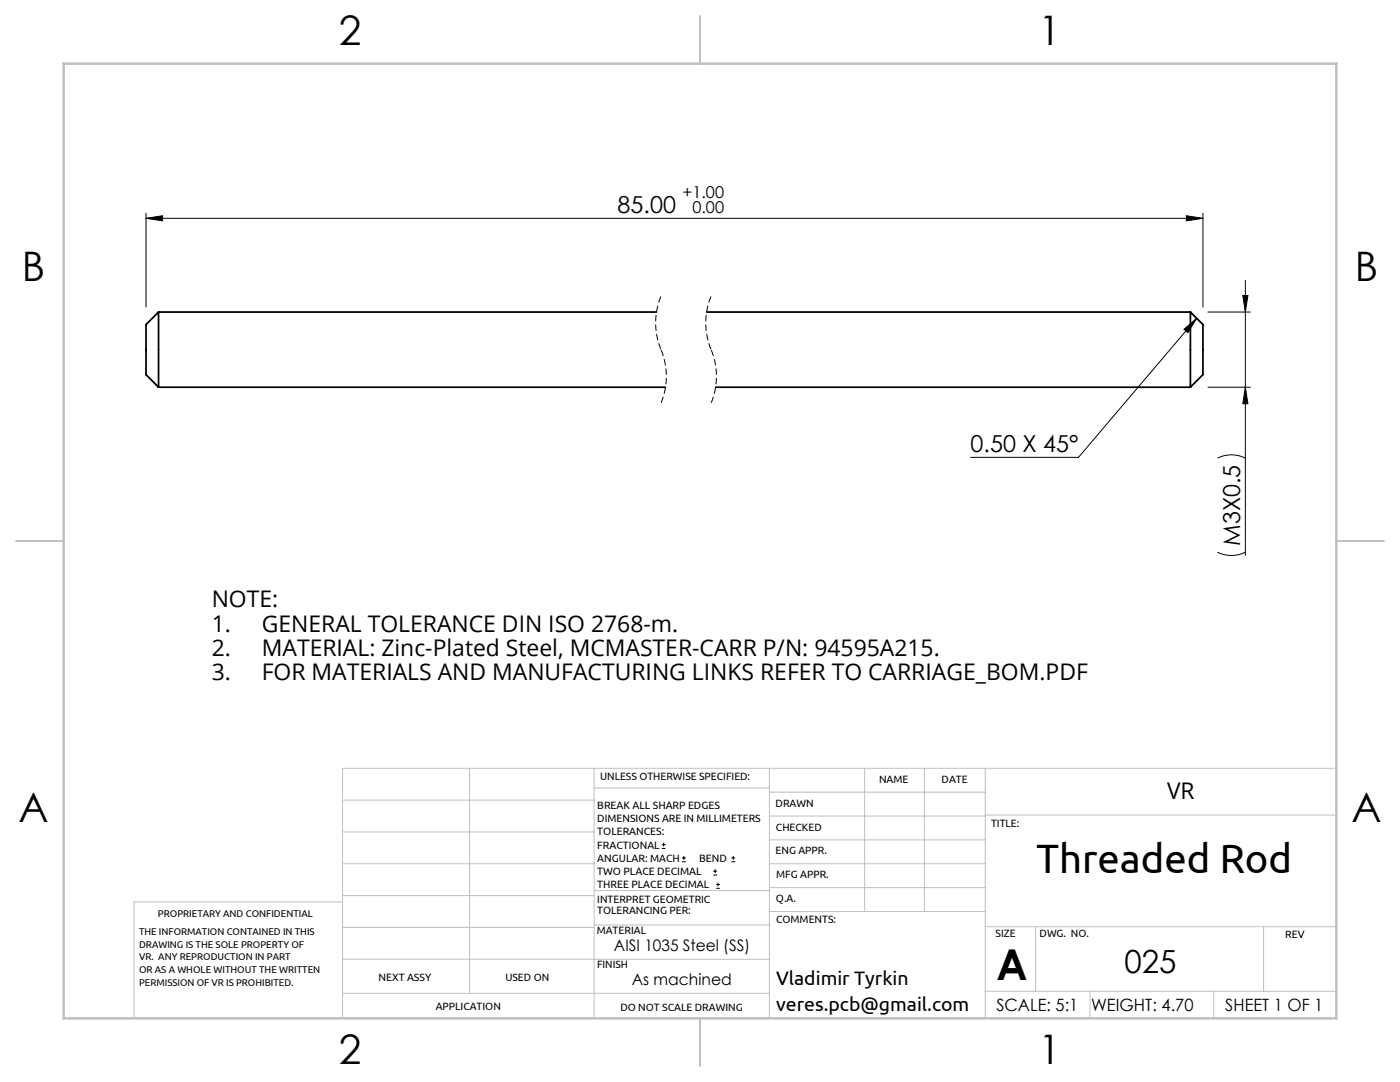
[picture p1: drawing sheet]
<svg xmlns="http://www.w3.org/2000/svg" width="279mm" height="216mm" viewBox="0 0 279 216" stroke-linecap="round" stroke-linejoin="round" font-family="sans-serif">
<g fill="none" stroke="#000" stroke-width=".2">
<path d="M29.1 43.6l3.3-.5v1zM29.1 42.6v18.7M29.1 43.6h211M236.8 43.1l3.3 .5-3.3 .5zM240.1 42.6v18.7M248 59h1l-.5 3.3zM248.5 55.9v54.9M236.3 65.7l2.5-2.2-1.7 2.9zM238.8 63.5l-23.6 27.8h-21.5M241.1 62.3h8.4M241.1 77.3h8.4M248.5 77.3l.5 3.3h-1z"/>
<path d="M243 91.4a6.2 6.2 0 0 1 5.5 0M243 110.2a6.2 6.2 0 0 0 5.5 0M132.1 169.3h.7M132.1 168.5h.7M132.4 168.2v.7M136.1 171.9h.8M136.1 171.2h.8M136.5 170.8v.8M142.3 174.6h.8M142.3 173.8h.8M142.7 173.5v.7M142.9 177.3h.8"/>
<path d="M142.9 176.5h.8M143.3 176.1v.8M146 171.9h.7M146 171.2h.7M146.3 170.8v.8"/>
</g>
<path d="M131.9 59.1a13.9 13.9 0 0 0 0 10.7M141.9 59.1a13.9 13.9 0 0 0 0 10.7M131.9 69.8a13.9 13.9 0 0 1 0 10.6M141.9 69.8a13.9 13.9 0 0 1 0 10.6" fill="none" stroke="#000" stroke-width=".2" stroke-dasharray="1.3 .6" stroke-dashoffset="-.1" stroke-linecap="butt"/>
<g fill="none" stroke="#c0c0c0" stroke-width=".2">
<path d="M68.4 159.7h50.2M93.7 153.3v44.9M118.6 153.3v49.9M118.6 157.2h34.9M153.5 153.3v49.9M153.5 158.1h43.1M172.6 153.3v28.6M184.5 153.3v28.6M196.6 153.3v49.9M266.7 153.3h-198.3v49.9M68.4 178.7h50.2M68.4 172.4h50.2"/>
<path d="M68.4 166h50.2M68.4 180h-41.6v23.2M118.6 177.7h35.1M153.5 167.6h43.1M153.5 162.8h43.1M153.5 172.4h43.1M153.5 177.1h43.1M196.6 162.6h70.1M68.4 198.2h85.1M68.4 185.1h50.2M68.4 191.4h50.2M118.6 191.4h34.9"/>
<path d="M118.6 184.6h35.1M153.7 181.9h42.9M196.6 197.8h70.1M196.6 184.9h70.1M206.7 184.9v12.9M217.5 197.8v5.4M242.2 197.8v5.4M252.2 184.9v12.9"/>
</g>
<path d="M139.7 3.2v9.5M3.2 107.9h9.5M266.7 107.9h9.5M139.7 203.2v9.5" fill="none" stroke="#c0c0c0" stroke-width=".25"/>
<path d="M12.7 12.7h254v190.5h-254z" fill="none" stroke="#c0c0c0" stroke-width=".5"/>
<g fill="#000">
<path d="M236.3 65.7l2.5-2.2-1.7 2.9z"/>
<path d="M236.8 43.1l3.3 .5-3.3 .5zM29.1 43.6l3.3-.5v1z"/>
<path d="M248 59h1l-.5 3.3zM248.5 77.3l.5 3.3h-1z"/>
</g>
<path d="M31.6 62.3v15M31.6 62.3l-2.5 2.5v10l2.5 2.5M31.6 62.3h99.4M31.6 77.3h101.2M141 62.3h96.6M142.8 77.3h94.8M237.6 62.3v15M237.6 62.3l2.5 2.5v10l-2.5 2.5" fill="none" stroke="#000" stroke-width=".35"/>
<text font-size="8.5" x="198.9" y="195.5">A</text>
<text font-size="8.2" x="206.9" y="174.2">Threaded Rod</text>
<g font-size="8.1">
<text x="67.6" y="8.9">2</text>
<text x="207.3" y="8.9">1</text>
<text x="4.4" y="56.1">B</text>
<text x="270.4" y="56.1">B</text>
<text x="3.7" y="164.1">A</text>
<text x="269.7" y="164.1">A</text>
<text x="67.6" y="212.4">2</text>
<text x="207.3" y="212.4">1</text>
</g>
<text font-size="6.3" x="224.4" y="194.1">025</text>
<g font-size="4.7">
<text x="123.3" y="42.5">85.00</text>
<text x="193.7" y="90.2">0.50 X 45°</text>
<text x="247.5" y="108.9" transform="rotate(-90 247.5 108.9)">M3X0.5</text>
</g>
<g font-size="4.6">
<text x="42.3" y="121.2">NOTE:</text>
<text x="42.3" y="126">1.</text>
<text x="42.3" y="130.9">2.</text>
<text x="52.2" y="126">GENERAL TOLERANCE DIN ISO 2768-m.</text>
<text x="52.2" y="130.9">MATERIAL: Zinc-Plated Steel, MCMASTER-CARR P/N: 94595A215.</text>
<text x="42.3" y="135.7">3.</text>
<text x="52.2" y="135.7">FOR MATERIALS AND MANUFACTURING LINKS REFER TO CARRIAGE_BOM.PDF</text>
<text x="232.9" y="159.4">VR</text>
</g>
<g font-size="3.9">
<text x="154.9" y="196.6">Vladimir Tyrkin</text>
<text x="154.9" y="201.6">veres.pcb@gmail.com</text>
</g>
<g font-size="3.4">
<text x="198.8" y="201.7">SCALE: 5:1</text>
<text x="217.7" y="201.8">WEIGHT: 4.70</text>
<text x="244.5" y="201.7">SHEET 1 OF 1</text>
</g>
<g font-size="3.3">
<text x="136.2" y="39.4">+1.00</text>
<text x="138.2" y="42.6">0.00</text>
</g>
<g font-size="3.2">
<text x="122.5" y="189.8">AISI 1035 Steel (SS)</text>
<text x="126.1" y="196.6">As machined</text>
</g>
<g font-size="2.1">
<text x="119.8" y="155.6">UNLESS OTHERWISE SPECIFIED:</text>
<text x="119.2" y="161.4">BREAK ALL SHARP EDGES</text>
<text x="154.8" y="161">DRAWN</text>
<text x="175.4" y="156.2">NAME</text>
<text x="187.9" y="156.2">DATE</text>
<text x="119.2" y="164">DIMENSIONS ARE IN MILLIMETERS</text>
<text x="119.2" y="166.7">TOLERANCES:</text>
<text x="154.9" y="165.8">CHECKED</text>
<text x="197.8" y="165">TITLE:</text>
<text x="119.2" y="169.3">FRACTIONAL</text>
<text x="119.2" y="172">ANGULAR: MACH</text>
<text x="139.5" y="172">BEND</text>
<text x="154.8" y="170.5">ENG APPR.</text>
<text x="119.2" y="174.6">TWO PLACE DECIMAL</text>
<text x="119.2" y="177.3">THREE PLACE DECIMAL</text>
<text x="154.9" y="180">Q.A.</text>
<text x="154.9" y="175.2">MFG APPR.</text>
<text x="119.2" y="180.2">INTERPRET GEOMETRIC</text>
<text x="119.2" y="182.3">TOLERANCING PER:</text>
<text x="154.9" y="184.2">COMMENTS:</text>
<text x="119.1" y="186.3">MATERIAL</text>
<text x="198.7" y="187">SIZE</text>
<text x="207.5" y="187">DWG. NO.</text>
<text x="256.5" y="187.1">REV</text>
<text x="75.5" y="195.8">NEXT ASSY</text>
<text x="100.9" y="195.7">USED ON</text>
<text x="119.1" y="193.1">FINISH</text>
<text x="86.9" y="201.6">APPLICATION</text>
<text x="123.8" y="201.6">DO NOT SCALE DRAWING</text>
</g>
<g font-size="2">
<text x="31.5" y="183">PROPRIETARY AND CONFIDENTIAL</text>
<text x="27.8" y="186.6">THE INFORMATION CONTAINED IN THIS</text>
<text x="27.8" y="189.1">DRAWING IS THE SOLE PROPERTY OF</text>
<text x="27.8" y="191.6">VR. ANY REPRODUCTION IN PART</text>
<text x="27.8" y="194.2">OR AS A WHOLE WITHOUT THE WRITTEN</text>
<text x="27.8" y="196.7">PERMISSION OF VR IS PROHIBITED.</text>
</g>
</svg>
